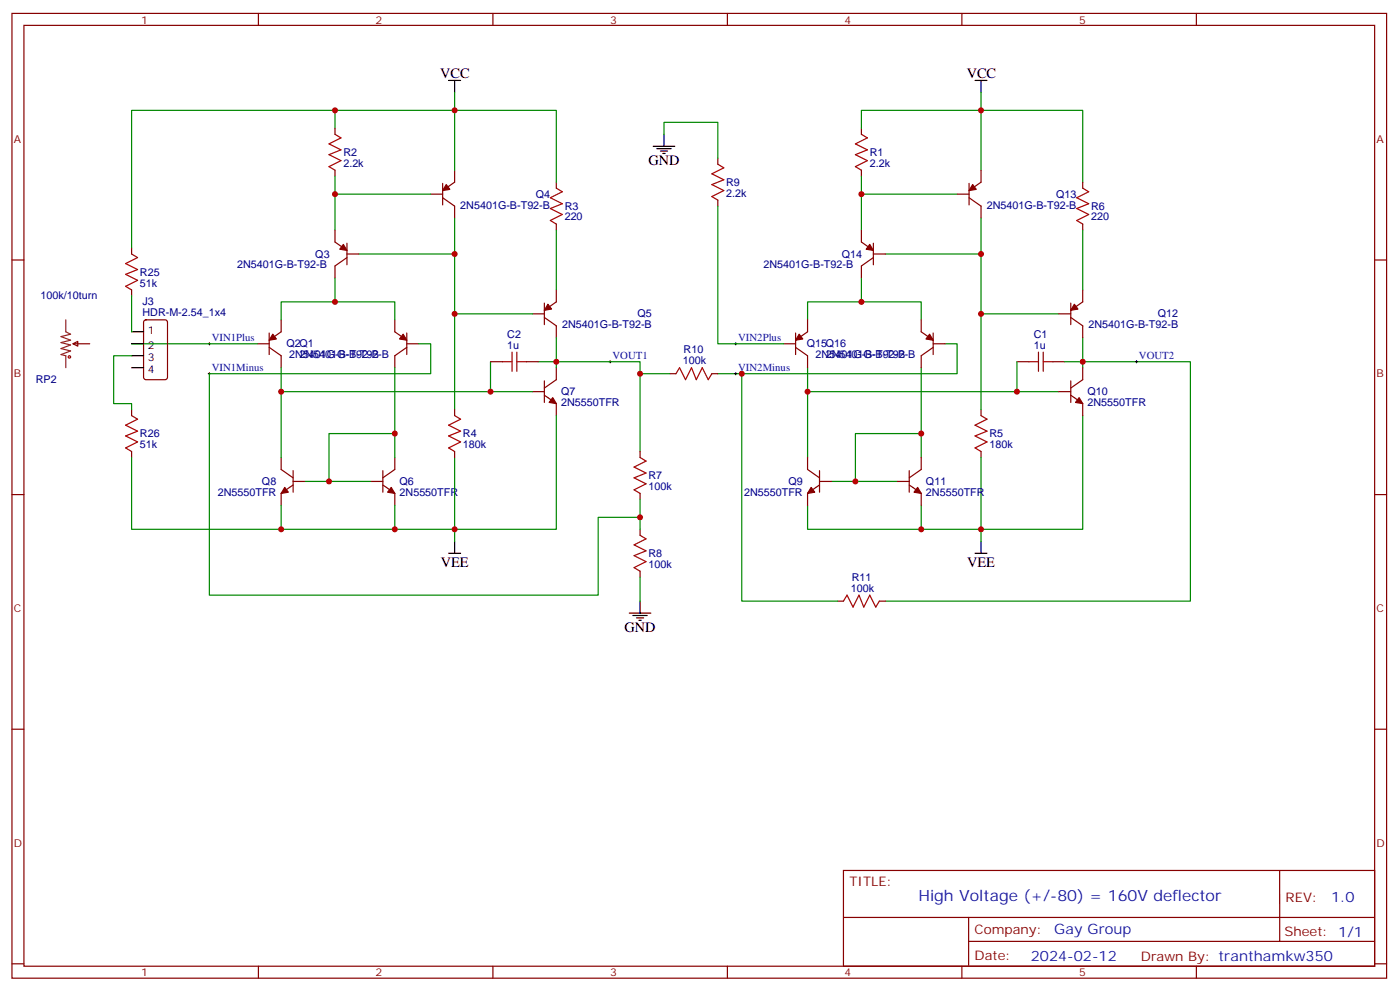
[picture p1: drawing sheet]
<svg xmlns="http://www.w3.org/2000/svg" width="413mm" height="292mm" viewBox="0 0 413 292" stroke-linecap="round" stroke-linejoin="round" font-family="sans-serif">
<g fill="none" stroke="#870000" stroke-width=".35">
<path d="M3.5 4h405.4v284.3h-405.4zM7.1 7.5h398.2v277.3h-398.2zM76.2 4v3.5M145.3 4v3.5M214.5 4v3.5M283.6 4v3.5M352.8 4v3.5M98.8 37.8v1.8M254 37.8v1.8M98.8 50.2v1.7M127 57.2h3.5M130.5 58.3l3.6 2.4v3.6"/>
<path d="M130.5 54v6.4M134.1 50.2v3.5l-3.6 2.5M164 53.7v1.8M211.7 46.6v1.8M211.7 59v1.7M254 50.2v1.7M282.2 57.2h3.6M285.8 58.3l3.5 2.4v3.6M285.8 54v6.4M289.3 50.2v3.5l-3.5 2.5M319.3 53.7v1.8M3.5 76.6h3.6"/>
<path d="M38.8 73.1v1.8M98.8 67.8v3.5l3.5 2.5M102.3 75.9l-3.5 2.5v3.5M102.3 74.9h3.5M102.3 71.7v6.3M164 66v1.8M254 67.8v3.5l3.5 2.5M257.5 74.9h3.6M257.5 75.9l-3.5 2.5v3.5M257.5 71.7v6.3M319.3 66v1.8M405.3 76.6h3.6"/>
<path d="M38.8 85.4v1.8M42.6 94.5l.4-.2h5.7l.6 .4 .1 16.5-.5 .6-5.9 .1-.6-.5-.1-16.4zM79.4 98.1v6.4M82.9 94.3v3.5l-3.5 2.5M116.4 94.3v3.5l3.5 2.5M119.9 98.1v6.4M157 92.5h3.5M160.5 93.6l3.5 2.4v3.6M160.5 89.3v6.4M164 85.4v3.6l-3.5 2.4M234.6 98.1v6.4M238.1 94.3v3.5l-3.5 2.5"/>
<path d="M271.6 94.3v3.5l3.6 2.5M275.2 98.1v6.4M312.2 92.5h3.5M315.7 89.3v6.4M315.7 93.6l3.6 2.4v3.6M319.3 85.4v3.6l-3.6 2.4M21.5 101.3l1.4-.7v1.4zM21.5 101.3h5M75.8 101.3h3.6M79.4 102.4l3.5 2.4v3.6M119.9 102.4l-3.5 2.4v3.6M119.9 101.3h3.6"/>
<path d="M144.6 106.6h3.6M155.2 106.6h3.5M157 115.4h3.5M160.5 116.5l3.5 2.5v3.5M160.5 112.3v6.3M164 108.4v3.5l-3.5 2.5M197.6 110.1h1.7M209.9 110.1h1.8M231.1 101.3h3.5M234.6 102.4l3.5 2.4v3.6M275.2 101.3h3.5M275.2 102.4l-3.6 2.4v3.6"/>
<path d="M299.9 106.6h3.5M310.4 106.6h3.6M312.2 115.4h3.5M315.7 112.3v6.3M315.7 116.5l3.6 2.5v3.5M319.3 108.4v3.5l-3.6 2.5M38.8 120.7v1.8M38.8 133.1v1.7M82.9 134.8v3.6l3.5 2.4M86.4 138.7v6.4M112.9 138.7v6.4M116.4 134.8v3.6l-3.5 2.4"/>
<path d="M134.1 120.7v1.8M134.1 133.1v1.7M188.7 133.1v1.7M238.1 134.8v3.6l3.6 2.4M241.7 138.7v6.4M268.1 138.7v6.4M271.6 134.8v3.6l-3.5 2.4M289.3 120.7v1.8M289.3 133.1v1.7M3.5 145.8h3.6M86.4 142.9l-3.5 2.5v3.5M86.4 141.9h3.6"/>
<path d="M109.4 141.9h3.5M112.9 142.9l3.5 2.5v3.5M188.7 145.4v1.8M188.7 156v1.8M241.7 141.9h3.5M241.7 142.9l-3.6 2.5v3.5M264.6 141.9h3.5M268.1 142.9l3.5 2.5v3.5M405.3 145.8h3.6M188.7 168.3v1.8M246.9 177.2h1.8M259.3 177.2h1.8"/>
<path d="M3.5 214.9h3.6M405.3 214.9h3.6M248.7 256.5h156.6v28.3h-156.6zM377.3 256.6v20.8M248.7 270.4h156.5M285.6 277.4h119.6M285.6 270.4v14.1M3.5 284.1h3.6M76.2 284.8v3.5M145.3 284.8v3.5M214.5 284.8v3.5M283.6 284.8v3.5"/>
<path d="M352.8 284.8v3.5M405.3 284.1h3.6"/>
</g>
<g fill="#870000" stroke="#870000" stroke-width=".35">
<path d="M118.9 98.5l1 1.8-2.1-.4z"/>
<path d="M80.4 98.5l1.1 1.4-2.1 .4z"/>
<path d="M101.2 72l1.1 1.8-2.1-.4z"/>
<path d="M131.6 54.4l1 1.4-2.1 .4z"/>
<path d="M161.6 89.7l1 1.4-2.1 .3z"/>
<path d="M115.4 143.7l1 1.7-2.1-.3z"/>
<path d="M163 117.2l1 1.8-2.1-.4z"/>
<path d="M84 143.7l1 1.4-2.1 .3z"/>
<path d="M239.2 143.7l1 1.4-2.1 .3z"/>
<path d="M318.2 117.2l1.1 1.8-2.2-.4z"/>
<path d="M270.6 143.7l1 1.7-2.1-.3z"/>
<path d="M316.8 89.7l1.1 1.4-2.2 .3z"/>
<path d="M286.8 54.4l1.1 1.4-2.1 .4z"/>
<path d="M256.5 72l1 1.8-2.1-.4z"/>
<path d="M235.7 98.5l1 1.4-2.1 .4z"/>
<path d="M274.1 98.5l1.1 1.8-2.2-.4z"/>
</g>
<g fill="none" stroke="#008700" stroke-width=".35">
<path d="M98.8 37.8v-5.3h35.3v17.7M98.8 32.5h-60v40.6M134.1 27.2v5.3h29.9v21.2M195.8 39.6v-3.5h15.9v10.5M254 37.8v-5.3h35.3v17.7M289.3 27.2v5.3h30v21.2M98.8 51.9v15.9M98.8 57.2h28.2M254 57.2h28.2M254 51.9v15.9M105.8 74.9h28.3M134.1 64.3v56.4"/>
<path d="M164 67.8v17.6M211.7 60.7v40.6h19.4M261.1 74.9h28.2M289.3 64.3v56.4M319.3 67.8v17.6M38.8 87.2v10.6M82.9 94.3v-5.3h33.5v5.3M98.8 81.9v7.1M134.1 92.5h22.9M164 99.6v8.8M238.1 94.3v-5.3h33.5v5.3M254 81.9v7.1"/>
<path d="M289.3 92.5h22.9M319.3 99.6v8.8M38.8 101.3h37M38.8 104.8h-5.3v14.2h5.3v1.7M82.9 108.4v26.4M82.9 115.4h74.1M116.4 108.4v26.4M123.5 101.3h3.5v8.8h-65.3v65.3h114.7v-22.9h12.3M144.6 106.6v8.8M158.7 106.6h30v26.5M188.7 110.1h8.9M218.7 110.1v67.1h28.2"/>
<path d="M238.1 115.4h74.1M238.1 108.4v26.4M271.6 108.4v26.4M278.7 101.3h3.5v8.8h-70.5M299.9 106.6v8.8M314 106.6h37v70.6h-89.9M38.8 134.8v21.2h44.1M116.4 127.8h-19.4v14.1M134.1 134.8v24.7M164 122.5v33.5h-81.1v-7.1M271.6 127.8h-19.4v14.1M289.3 134.8v24.7"/>
<path d="M319.3 122.5v33.5h-81.2v-7.1M90 141.9h19.4M116.4 148.9v7.1M188.7 147.2v8.8M245.2 141.9h19.4M271.6 148.9v7.1M188.7 170.1v7.1"/>
</g>
<g fill="none" stroke="#a10000" stroke-width=".35">
<path d="M98.8 39.6l1.7 1-3.5 1.8 3.5 1.8-3.5 1.4 3.5 1.7-3.5 1.8 1.8 1.1M254 39.6l1.8 1-3.6 1.8 3.6 1.8-3.6 1.4 3.6 1.7-3.6 1.8 1.8 1.1M164 55.5l1.8 1-3.5 1.8 3.5 1.7-3.5 1.5 3.5 1.7-3.5 1.8 1.7 1M211.7 48.4l1.7 1.1-3.5 1.7 3.5 1.8-3.5 1.4 3.5 1.8-3.5 1.7 1.8 1.1M319.3 55.5l1.7 1-3.5 1.8 3.5 1.7-3.5 1.5 3.5 1.7-3.5 1.8 1.8 1M38.8 74.9l1.8 1-3.6 1.8 3.6 1.7-3.6 1.5 3.6 1.7-3.6 1.8 1.8 1M148.2 106.6h2.8M151 103.8v5.6M152.4 106.6h2.8M152.4 103.8v5.6M199.3 110.1l1.1-1.7 1.7 3.5 1.8-3.5 1.4 3.5 1.8-3.5 1.7 3.5 1.1-1.8M303.4 106.6h2.8"/>
<path d="M306.2 103.8v5.6M307.6 106.6h2.8M307.6 103.8v5.6M38.8 122.5l1.8 1-3.6 1.8 3.6 1.8-3.6 1.4 3.6 1.7-3.6 1.8 1.8 1.1M134.1 122.5l1.7 1-3.5 1.8 3.5 1.8-3.5 1.4 3.5 1.7-3.5 1.8 1.8 1.1M188.7 134.8l1.8 1.1-3.5 1.8 3.5 1.7-3.5 1.4 3.5 1.8-3.5 1.8 1.7 1M289.3 122.5l1.7 1-3.5 1.8 3.5 1.8-3.5 1.4 3.5 1.7-3.5 1.8 1.8 1.1M188.7 157.8l1.8 1-3.5 1.8 3.5 1.7-3.5 1.5 3.5 1.7-3.5 1.8 1.7 1M248.7 177.2l1.1-1.8 1.7 3.5 1.8-3.5 1.4 3.5 1.8-3.5 1.7 3.5 1.1-1.7"/>
<circle cx="20.5" cy="105.2" r=".35"/>
</g>
<g fill="none" stroke="#000" stroke-width=".35">
<path d="M132.3 23.7h3.5M134.1 23.7v3.5M195.8 39.6v3.5M287.5 23.7h3.5M289.3 23.7v3.5M192.6 43.1h6.4M193.7 43.8h4.2M194.7 44.5h2.1M195.4 45.2h.7M38.8 97.8h3.5M38.8 101.3h3.5M38.8 104.8h3.5"/>
<path d="M38.8 108.4h3.5M134.1 159.5v3.6M289.3 159.5v3.6M132.3 163.1h3.5M188.7 177.2v3.5M287.5 163.1h3.5M185.6 180.7h6.3M186.6 181.4h4.3M187.7 182.1h2.1M188.4 182.8h.7"/>
</g>
<path d="M61.4 101.3h.7M61.4 110.1h.7M61.7 101v.7M61.7 109.8v.7M179.6 106.6h.7M179.9 106.3v.7M216.6 101.3h.7M216.6 110.1h.7M217 101v.7M217 109.8v.7M334.8 106.6h.7M335.1 106.3v.7" fill="none" stroke="#000" stroke-width=".29"/>
<path d="M19.4 94.3v3.5l1.4 .7-2.8 .7 2.8 1.1-2.8 .7 2.8 .7-2.8 1 2.8 .7-2.8 1.1 1.4 .3v3.6" fill="none" stroke="#8c2424" stroke-width=".35"/>
<g fill="#c00">
<circle cx="134.1" cy="32.5" r=".88"/>
<circle cx="98.8" cy="57.2" r=".88"/>
<circle cx="134.1" cy="74.9" r=".88"/>
<circle cx="134.1" cy="92.5" r=".88"/>
<circle cx="98.8" cy="89" r=".88"/>
<circle cx="116.4" cy="127.8" r=".88"/>
<circle cx="97" cy="141.9" r=".88"/>
<circle cx="116.4" cy="156" r=".88"/>
<circle cx="134.1" cy="156" r=".88"/>
<circle cx="82.9" cy="115.4" r=".88"/>
<circle cx="164" cy="106.6" r=".88"/>
<circle cx="144.6" cy="115.4" r=".88"/>
<circle cx="299.9" cy="115.4" r=".88"/>
<circle cx="319.3" cy="106.6" r=".88"/>
<circle cx="238.1" cy="115.4" r=".88"/>
<circle cx="289.3" cy="156" r=".88"/>
<circle cx="271.6" cy="156" r=".88"/>
<circle cx="252.2" cy="141.9" r=".88"/>
<circle cx="271.6" cy="127.8" r=".88"/>
<circle cx="254" cy="89" r=".88"/>
<circle cx="289.3" cy="92.5" r=".88"/>
<circle cx="289.3" cy="74.9" r=".88"/>
<circle cx="254" cy="57.2" r=".88"/>
<circle cx="289.3" cy="32.5" r=".88"/>
<circle cx="188.7" cy="152.5" r=".88"/>
<circle cx="188.7" cy="110.1" r=".88"/>
<circle cx="218.7" cy="110.1" r=".88"/>
<circle cx="98.8" cy="32.5" r=".88"/>
<circle cx="82.9" cy="156" r=".88"/>
</g>
<text font-size="4.6" fill="#00f" x="270.8" y="265.6">High Voltage (+/-80) = 160V deflector</text>
<g font-size="4.2">
<text x="129.8" y="23">VCC</text>
<text x="285" y="23">VCC</text>
<text x="191.2" y="48.8">GND</text>
<text x="129.9" y="167.1">VEE</text>
<text x="285.2" y="167.1">VEE</text>
<text x="184.1" y="186.3">GND</text>
</g>
<g font-size="4.2" fill="#00f">
<text x="392.5" y="265.8">1.0</text>
<text x="310.9" y="275.4">Gay Group</text>
<text x="304" y="283.2">2024-02-12</text>
</g>
<g font-size="3.9" fill="#800">
<text x="250.5" y="261.1">TITLE:</text>
<text x="379.1" y="265.8">REV:</text>
<text x="287.4" y="275.3">Company:</text>
<text x="378.7" y="275.9">Sheet: 1/1</text>
<text x="287.4" y="283">Date:</text>
<text x="336.4" y="283.1">Drawn By: tranthamkw350</text>
</g>
<g font-size="3.2" fill="#800">
<text x="41.6" y="6.9">1</text>
<text x="110.8" y="6.9">2</text>
<text x="179.9" y="6.9">3</text>
<text x="249.1" y="6.9">4</text>
<text x="318.2" y="6.9">5</text>
<text x="4.1" y="42.1">A</text>
<text x="405.9" y="42.1">A</text>
<text x="4.1" y="111.2">B</text>
<text x="405.9" y="111.2">B</text>
<text x="4.1" y="180.3">C</text>
<text x="405.9" y="180.3">C</text>
<text x="4.1" y="249.5">D</text>
<text x="405.9" y="249.5">D</text>
<text x="41.6" y="287.8">1</text>
<text x="110.8" y="287.8">2</text>
<text x="179.9" y="287.8">3</text>
<text x="249.1" y="287.8">4</text>
<text x="318.2" y="287.8">5</text>
</g>
<g font-size="3.2" fill="#000080">
<text x="101.2" y="46">R2</text>
<text x="256.5" y="46">R1</text>
<text x="101.2" y="49.2">2.2k</text>
<text x="256.5" y="49.2">2.2k</text>
<text x="158" y="58.3">Q4</text>
<text x="214.1" y="58">2.2k</text>
<text x="214.1" y="54.8">R9</text>
<text x="311.4" y="58.3">Q13</text>
<text x="135.7" y="61.5">2N5401G-B-T92-B</text>
<text x="166.5" y="65">220</text>
<text x="166.5" y="61.8">R3</text>
<text x="291" y="61.5">2N5401G-B-T92-B</text>
<text x="321.7" y="65">220</text>
<text x="321.7" y="61.8">R6</text>
<text x="93" y="75.9">Q3</text>
<text x="248.2" y="75.9">Q14</text>
<text x="41.3" y="81.3">R25</text>
<text x="69.9" y="79.1">2N5401G-B-T92-B</text>
<text x="225.1" y="79.1">2N5401G-B-T92-B</text>
<text x="11.9" y="88.3">100k/10turn</text>
<text x="41.3" y="84.4">51k</text>
<text x="42" y="93.2">HDR-M-2.54_1x4</text>
<text x="42" y="90">J3</text>
<text x="188" y="93.6">Q5</text>
<text x="341.4" y="93.6">Q12</text>
<text x="149.6" y="99.6">C2</text>
<text x="165.7" y="96.7">2N5401G-B-T92-B</text>
<text x="304.8" y="99.6">C1</text>
<text x="320.9" y="96.7">2N5401G-B-T92-B</text>
<text x="84.5" y="102.4">Q2Q1</text>
<text x="85.3" y="105.6">2N5401G-B-T92-B</text>
<text x="88.3" y="105.6">2N5401G-B-T92-B</text>
<text x="149.6" y="102.7">1u</text>
<text x="201.3" y="107.3">100k</text>
<text x="201.6" y="104.1">R10</text>
<text x="237.9" y="102.4">Q15Q16</text>
<text x="240.5" y="105.6">2N5401G-B-T92-B</text>
<text x="243.5" y="105.6">2N5401G-B-T92-B</text>
<text x="304.8" y="102.7">1u</text>
<text x="10.6" y="113">RP2</text>
<text x="165.5" y="119.7">2N5550TFR</text>
<text x="165.5" y="116.5">Q7</text>
<text x="320.7" y="119.7">2N5550TFR</text>
<text x="320.7" y="116.5">Q10</text>
<text x="41.3" y="128.9">R26</text>
<text x="136.5" y="128.9">R4</text>
<text x="291.7" y="128.9">R5</text>
<text x="41.3" y="132.1">51k</text>
<text x="136.5" y="132.1">180k</text>
<text x="291.7" y="132.1">180k</text>
<text x="77.3" y="142.9">Q8</text>
<text x="117.8" y="142.9">Q6</text>
<text x="191.2" y="141.2">R7</text>
<text x="232.5" y="142.9">Q9</text>
<text x="273" y="142.9">Q11</text>
<text x="64.2" y="146.1">2N5550TFR</text>
<text x="117.8" y="146.1">2N5550TFR</text>
<text x="191.2" y="144.4">100k</text>
<text x="219.4" y="146.1">2N5550TFR</text>
<text x="273" y="146.1">2N5550TFR</text>
<text x="191.2" y="167.3">100k</text>
<text x="191.2" y="164.2">R8</text>
<text x="251.2" y="171.3">R11</text>
<text x="250.9" y="174.3">100k</text>
</g>
<g font-size="3.2">
<text x="43.6" y="98.5">1</text>
<text x="43.6" y="102.7">2</text>
<text x="43.6" y="106.3">3</text>
<text x="43.6" y="109.8">4</text>
</g>
<g font-size="3.2" fill="#00f">
<text x="62.4" y="100.4">VIN1Plus</text>
<text x="217.7" y="100.4">VIN2Plus</text>
<text x="180.6" y="105.7">VOUT1</text>
<text x="335.8" y="105.7">VOUT2</text>
<text x="62.4" y="109.3">VIN1Minus</text>
<text x="217.7" y="109.3">VIN2Minus</text>
</g>
</svg>
